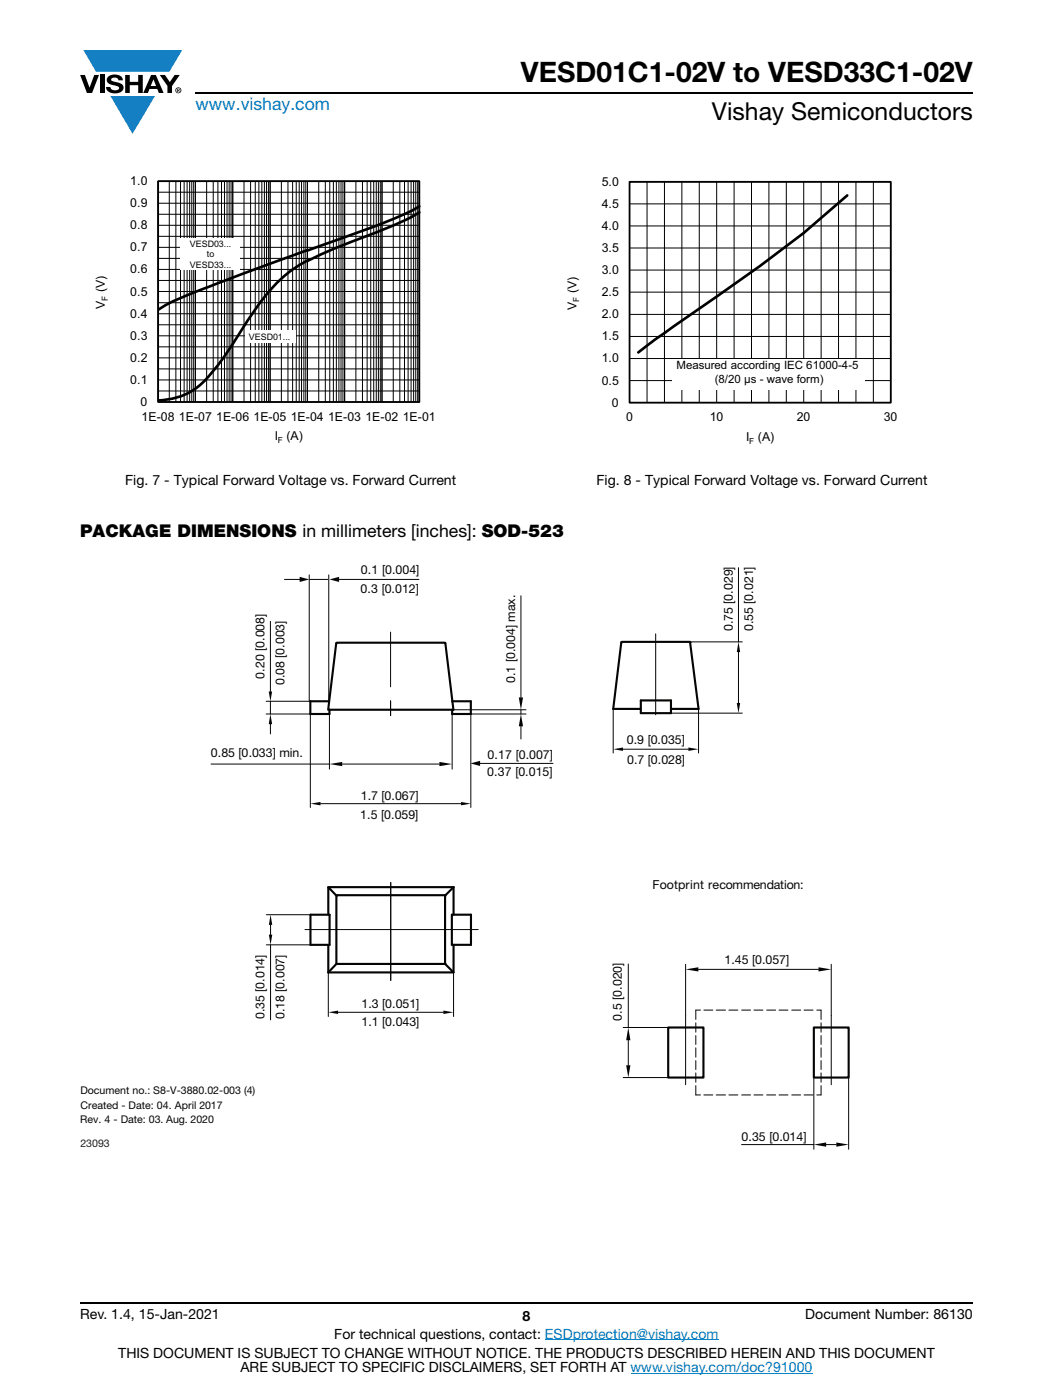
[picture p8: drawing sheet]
<svg xmlns="http://www.w3.org/2000/svg" width="210mm" height="279mm" viewBox="0 0 210 279" stroke-linecap="round" stroke-linejoin="round" font-family="sans-serif">
<g fill="#147fc3">
<path d="M16.6 10h19.7l-2.5 4.3h-1.2h-13.4z"/>
<path d="M22 19.2h8.9l-4.5 7.5z"/>
</g>
<g fill="#000">
<path d="M16 15h.9l1 2.5 .9-2.5h.9l-1.3 3.6h-1.1zM19.9 15h.9v3.6h-.9zM21.6 15.3a2.1 2.1 0 0 1 2.8 .3l.1 .4h-.9a.79 .79 0 0 0-.7-.5 .79 .79 0 0 0-.7 .4l.2 .3 1 .2a1.08 1.08 0 0 1 1.2 1 1.08 1.08 0 0 1-1.1 1.2 1.73 1.73 0 0 1-2.4-1.2h.9a.96 .96 0 0 0 .8 .6 .96 .96 0 0 0 1-.4 1.31 1.31 0 0 0-1.3-.6 1.03 1.03 0 0 1-1-.6 1.03 1.03 0 0 1 .1-1.1zM25 15h.9v1.3h1.7v-1.3h.9v3.6h-.9v-1.6h-1.7v1.6h-.9zM31.9 15h1l1 1.4 .9-1.4h1l-1.5 2.2v1.4h-.9v-1.4z"/>
<path d="M30.6 15.8l.5 1.4h-1zM30.1 15l-1.5 3.6h.9l.3-.8h1.6l.3 .8h.9l-1.5-3.6z"/>
<path d="M35.5 17.8h.2v.2h-.2zM35.3 17.7v.7h.2v-.3l.3 .3-.1-.3 .1-.2v-.2z"/>
<path d="M35.1 18a.46 .46 0 0 1 .9 0 .46 .46 0 0 1-.9 0zM35 18a.6 .6 0 0 0 1.2 0 .6 .6 0 0 0-1.2 0z"/>
</g>
<path d="M39 18.6h155M16 260h178" fill="none" stroke="#000" stroke-width=".36"/>
<path d="M108.7 267.4h34.6M125.8 274h36.2" fill="none" stroke="#007ec4" stroke-width=".2"/>
<g fill="none" stroke="#000" stroke-width=".2">
<path d="M31.5 38.4h52.1M31.5 36.2h52.1v44h-52.1zM33.8 36.2v44M35.1 36.2v44M36 36.2v44M36.7 36.2v44M37.3 36.2v44M37.8 36.2v44M38.2 36.2v44M38.6 36.2v44M39 36.2v44M41.2 36.2v44"/>
<path d="M42.5 36.2v44M43.5 36.2v44M44.2 36.2v44M44.8 36.2v44M45.3 36.2v44M45.7 36.2v44M46.1 36.2v44M46.4 36.2v44M48.7 36.2v44M50 36.2v44M50.9 36.2v44M51.6 36.2v44"/>
<path d="M52.2 36.2v44M52.7 36.2v44M53.1 36.2v44M53.5 36.2v44M53.9 36.2v44M56.1 36.2v44M57.4 36.2v44M58.4 36.2v44M59.1 36.2v44M59.7 36.2v44M60.1 36.2v44M60.6 36.2v44"/>
<path d="M61 36.2v44M61.3 36.2v44M63.6 36.2v44M64.9 36.2v44M65.8 36.2v44M66.5 36.2v44M67.1 36.2v44M67.6 36.2v44M68 36.2v44M68.4 36.2v44M68.7 36.2v44M71 36.2v44"/>
<path d="M72.3 36.2v44M73.2 36.2v44M73.9 36.2v44M74.5 36.2v44M75 36.2v44M75.5 36.2v44M75.8 36.2v44M76.2 36.2v44M78.4 36.2v44M79.7 36.2v44M80.7 36.2v44M81.4 36.2v44"/>
<path d="M82 36.2v44M82.5 36.2v44M82.9 36.2v44M83.3 36.2v44M31.5 56h52.1M31.5 51.6h52.1M31.5 47.2h52.1M31.5 42.8h52.1M31.5 58.2h52.1M31.5 53.8h52.1M31.5 49.4h52.1M31.5 45h52.1"/>
<path d="M31.5 40.6h52.1M31.5 78h52.1M31.5 73.6h52.1M31.5 69.2h52.1M31.5 64.8h52.1M31.5 60.4h52.1M31.5 75.8h52.1M31.5 71.4h52.1M31.5 67h52.1M31.5 62.6h52.1"/>
</g>
<path d="M31.5 36.2h52.1v44h-52.1z" fill="none" stroke="#000" stroke-width=".35"/>
<path d="M83.6 42.4a105.6 105.6 0 0 1-15.3 6.6l-7 3a29.3 29.3 0 0 0-10.8 10.3l-.8 1.2a108 108 0 0 1-7.7 11.2 13.2 13.2 0 0 1-10.5 5.2M83.6 41.2a100.2 100.2 0 0 1-15.3 6.3l-8.5 3-13.8 5a164.3 164.3 0 0 0-13 5.4l-1.5 1" fill="none" stroke="#000" stroke-width=".53"/>
<g fill="#fff">
<path d="M48.8 65.9h10.1v2.5h-10.1z"/>
<path d="M36 47.6h11.8v6.3h-11.8z"/>
</g>
<g fill="none" stroke="#000" stroke-width=".2">
<path d="M125.5 36.3h52.1v44.1h-52.1zM129 36.3v44.1M132.5 36.3v44.1M136 36.3v44.1M139.4 36.3v44.1M142.9 36.3v44.1M146.4 36.3v44.1M149.9 36.3v44.1M153.3 36.3v44.1M156.8 36.3v44.1M160.3 36.3v44.1M163.7 36.3v44.1"/>
<path d="M167.2 36.3v44.1M170.7 36.3v44.1M174.2 36.3v44.1M125.5 58.3h52.1M125.5 53.9h52.1M125.5 49.5h52.1M125.5 45.1h52.1M125.5 40.7h52.1M125.5 76h52.1M125.5 71.6h52.1M125.5 67.1h52.1M125.5 62.7h52.1"/>
</g>
<path d="M125.5 36.3h52.1v44.1h-52.1z" fill="none" stroke="#000" stroke-width=".35"/>
<path d="M168.9 39l-8.6 7.5a787.4 787.4 0 0 1-29.5 21.2l-3.5 2.6" fill="none" stroke="#000" stroke-width=".53"/>
<path d="M134.1 71.6h38.4v6.1h-38.4z" fill="#fff"/>
<path d="M133.2 205.1h7.1v9.9h-7.1zM162.3 205.1h6.9v9.9h-6.9z" fill="none" stroke="#040503" stroke-width=".42"/>
<path d="M125.3 192.4v12.7M124.3 215h8.9M124.3 205.1h8.9M125.3 207.6v5M136.7 202.7v13.8M165.8 202.7v13.8" fill="none" stroke="#040503" stroke-width=".2"/>
<g fill="#040503">
<path d="M124.9 212.6h.8l-.4 2.4z"/>
<path d="M125.3 205.1l.4 2.5h-.8z"/>
</g>
<path d="M136.7 192.4v10.3M139.3 193.5h23.9M165.8 192.4v10.3" fill="none" stroke="#040503" stroke-width=".2"/>
<g fill="#040503">
<path d="M136.7 193.5l2.6-.5v.9z"/>
<path d="M163.2 193l2.6 .5-2.6 .4z"/>
</g>
<path d="M162.3 215v14.4M169.2 215v14.4M147.9 228.4h14.4M164.7 228.4h2.1" fill="none" stroke="#040503" stroke-width=".2"/>
<g fill="#040503">
<path d="M166.8 228l2.4 .4-2.4 .5z"/>
<path d="M162.3 228.4l2.4-.4v.9z"/>
</g>
<g fill="none" stroke="#040503" stroke-width=".2">
<path d="M130.8 126.5v16.2M77.9 176.1v19.6M53.1 188.6h8.8M53.1 182.6h8.8M54 184.6v1.9M54 188.6v14.9M60.8 185.5h34.6M138.8 216.7v1.8h.9M138.8 204.1v1.9M138.8 206.7v1.7M138.8 209.1v1.9M138.8 211.7v1.7"/>
<path d="M138.8 214.1v1.9M139.7 201.6h-.9v1.9M140.4 218.5h1.7M140.4 201.6h1.7M142.8 218.5h1.9M142.8 201.6h1.9M145.4 218.5h1.7M145.4 201.6h1.7M147.9 218.5h1.8M147.9 201.6h1.8M150.4 218.5h1.7M150.4 201.6h1.7"/>
<path d="M152.9 218.5h1.8M152.9 201.6h1.8M155.3 218.5h1.8M155.3 201.6h1.8M157.9 218.5h1.8M157.9 201.6h1.8M160.3 218.5h1.8M160.3 201.6h1.8M162.9 201.6h.8v1.9M163.7 216.7v1.8h-.8M163.7 204.1v1.9M163.7 206.7v1.7"/>
<path d="M163.7 209.1v1.9M163.7 211.7v1.7M163.7 214.1v1.9"/>
</g>
<g fill="none" stroke="#040503" stroke-width=".42">
<path d="M123.9 128.2l-1.6 13.3h5.5M124 128.2h.1M124 128.1h13.6M127.8 139.8h6v2.5h-6zM137.7 128.2l1.6 13.3h-5.5M65.5 177h24.9M67.2 178.7h.1M67.2 178.7h21.6M88.8 178.7h.1M88.8 178.7v13.7l1.6 1.7h-24.9M90.4 177l-1.6 1.7M90.4 177v5.5"/>
<path d="M61.9 182.6h3.8v6h-3.8zM65.5 182.6v-5.6l1.6 1.7v13.7l-1.6 1.7M65.5 188.6v5.5M67.2 192.4h21.6M90.1 182.5h3.8v6.1h-3.8zM90.4 188.6v5.5"/>
</g>
<g fill="#040503">
<path d="M53.6 186.5h.7l-.3 2.1z"/>
<path d="M54 182.6l.3 2h-.7z"/>
</g>
<path d="M65.5 194.1v8.8M90.4 194.1v8.8M67.4 202h21" fill="none" stroke="#040503" stroke-width=".2"/>
<g fill="#040503">
<path d="M88.4 201.7l2 .3-2 .4z"/>
<path d="M65.5 202l1.9-.3v.7z"/>
</g>
<path d="M122.3 141.5v8.8M124.2 149.5h13.1M139.3 141.5v8.8" fill="none" stroke="#040503" stroke-width=".2"/>
<g fill="#040503">
<path d="M122.3 149.5l1.9-.3v.7z"/>
<path d="M137.3 149.2l2 .3-2 .4z"/>
</g>
<path d="M147.3 113.3v14.8M137.6 128.1h10.4M147.3 130.1v10.2M133.8 142.3h14.2" fill="none" stroke="#040503" stroke-width=".2"/>
<g fill="#040503">
<path d="M146.9 140.3h.7l-.3 2z"/>
<path d="M147.3 128.1l.3 2h-.7z"/>
</g>
<path d="M65.6 140h-3.7v2.5h3.8M67 128.4l-1.6 13.2h25l-1.7-13.2M67.1 128.4h.1M67.1 128.3h21.6M90.2 140h3.7v2.5h-3.7" fill="none" stroke="#040503" stroke-width=".42"/>
<path d="M53.1 140h8.8M53.9 124v14M53.9 140v2.5M77.9 126.1v11M77.9 139.9v2.9M53.1 142.5h8.8M53.9 144.5v2" fill="none" stroke="#040503" stroke-width=".2"/>
<g fill="#040503">
<path d="M53.9 142.5l.4 2h-.7z"/>
<path d="M53.6 138h.7l-.4 2z"/>
</g>
<path d="M61.9 142.5v18.6M93.9 142.5v18.6M63.9 160.4h28" fill="none" stroke="#040503" stroke-width=".2"/>
<g fill="#040503">
<path d="M61.9 160.4l2-.4v.7z"/>
<path d="M91.9 160l2 .4-2 .3z"/>
</g>
<path d="M65.7 141.6v.9M90.2 141.6v.9" fill="none" stroke="#040503" stroke-width=".42"/>
<path d="M103.9 118.9v20.3M90.4 141.6h14.5M93.9 142.5h11M103.9 141.6v.9M103.9 144.9v2.6" fill="none" stroke="#040503" stroke-width=".2"/>
<g fill="#040503">
<path d="M103.9 142.5l.4 2.4h-.8z"/>
<path d="M103.5 139.2h.8l-.4 2.4z"/>
</g>
<path d="M42.1 152.5h23.6M65.7 142.5v11M68.2 152.5h19.4M90.2 142.5v11" fill="none" stroke="#040503" stroke-width=".2"/>
<g fill="#040503">
<path d="M87.6 152.1l2.6 .4-2.6 .4z"/>
<path d="M65.7 152.5l2.5-.4v.8z"/>
</g>
<path d="M61.7 115.6h3.7M65.6 114.7v25.3M67.3 115.6h16.3" fill="none" stroke="#040503" stroke-width=".2"/>
<path d="M65.7 115.6l1.9-.5v1z" fill="#040503"/>
<path d="M56.7 115.6h3.4M61.7 114.7v25.3" fill="none" stroke="#040503" stroke-width=".2"/>
<path d="M59.8 115.1l1.9 .5-1.9 .5z" fill="#040503"/>
<path d="M95.4 152.4h14.9" fill="none" stroke="#040503" stroke-width=".2"/>
<path d="M93.8 152.4l1.9-.6v1.1z" fill="#040503"/>
<text font-size="5.6" x="103.9" y="16.4">VESD01C1-02V to VESD33C1-02V</text>
<text font-size="4.9" x="142" y="23.9">Vishay Semiconductors</text>
<text font-size="3.5" fill="#007ec4" x="39" y="22">www.vishay.com</text>
<text font-size="3.5" x="16" y="107.2">PACKAGE DIMENSIONS in millimeters [inches]: SOD-523</text>
<g font-size="2.8">
<text x="25" y="96.8">Fig. 7 - Typical Forward Voltage vs. Forward Current</text>
<text x="119" y="96.8">Fig. 8 - Typical Forward Voltage vs. Forward Current</text>
<text x="16" y="263.3">Rev. 1.4, 15-Jan-2021</text>
<text x="104.2" y="263.6">8</text>
<text x="160.6" y="263.3">Document Number: 86130</text>
<text x="66.7" y="267.1">For technical questions, contact: ESDprotection@vishay.com</text>
<text x="23.6" y="271">THIS DOCUMENT IS SUBJECT TO CHANGE WITHOUT NOTICE. THE PRODUCTS DESCRIBED HEREIN AND THIS DOCUMENT</text>
<text x="48" y="273.8">ARE SUBJECT TO SPECIFIC DISCLAIMERS, SET FORTH AT www.vishay.com/doc?91000</text>
</g>
<g font-size="2.5">
<text x="26" y="41.4">0.9</text>
<text x="26" y="36.9">1.0</text>
<text x="120" y="41.5">4.5</text>
<text x="120" y="37.1">5.0</text>
<text x="26" y="45.8">0.8</text>
<text x="120" y="45.9">4.0</text>
<text x="26" y="50.2">0.7</text>
<text x="120" y="50.3">3.5</text>
<text x="26" y="59">0.5</text>
<text x="26" y="54.6">0.6</text>
<text x="120" y="59.1">2.5</text>
<text x="120" y="54.7">3.0</text>
<text x="20.9" y="61.7" transform="rotate(-90 20.9 61.7)">V (V)</text>
<text x="26" y="63.4">0.4</text>
<text x="114.9" y="61.8" transform="rotate(-90 114.9 61.8)">V (V)</text>
<text x="120" y="63.5">2.0</text>
<text x="26" y="67.8">0.3</text>
<text x="120" y="67.9">1.5</text>
<text x="26" y="76.6">0.1</text>
<text x="26" y="72.2">0.2</text>
<text x="120" y="76.7">0.5</text>
<text x="120" y="72.3">1.0</text>
<text x="28" y="81">0</text>
<text x="28.2" y="84">1E-08 1E-07 1E-06 1E-05 1E-04 1E-03 1E-02 1E-01</text>
<text x="122" y="81.1">0</text>
<text x="54.8" y="87.9">I (A)</text>
<text x="124.9" y="84.1">0</text>
<text x="141.5" y="84.1">10</text>
<text x="148.8" y="88">I (A)</text>
<text x="158.9" y="84.1">20</text>
<text x="176.3" y="84.1">30</text>
</g>
<g font-size="2.5" fill="#040503">
<text x="71.9" y="118.4">0.3 [0.012]</text>
<text x="72" y="114.6">0.1 [0.004]</text>
<text x="146.1" y="126" transform="rotate(-90 146.1 126)">0.75 [0.029]</text>
<text x="150.2" y="126" transform="rotate(-90 150.2 126)">0.55 [0.021]</text>
<text x="52.7" y="135.4" transform="rotate(-90 52.7 135.4)">0.20 [0.008]</text>
<text x="56.7" y="136.8" transform="rotate(-90 56.7 136.8)">0.08 [0.003]</text>
<text x="102.7" y="136.3" transform="rotate(-90 102.7 136.3)">0.1 [0.004] max.</text>
<text x="125" y="148.4">0.9 [0.035]</text>
<text x="42.1" y="151.2">0.85 [0.033] min.</text>
<text x="97.1" y="154.9">0.37 [0.015]</text>
<text x="97.2" y="151.4">0.17 [0.007]</text>
<text x="125" y="152.4">0.7 [0.028]</text>
<text x="71.9" y="159.6">1.7 [0.067]</text>
<text x="71.8" y="163.5">1.5 [0.059]</text>
<text x="130.1" y="177.5">Footprint recommendation:</text>
<text x="144.5" y="192.3">1.45 [0.057]</text>
<text x="52.7" y="203.5" transform="rotate(-90 52.7 203.5)">0.35 [0.014]</text>
<text x="56.7" y="203.5" transform="rotate(-90 56.7 203.5)">0.18 [0.007]</text>
<text x="72.1" y="201.2">1.3 [0.051]</text>
<text x="124" y="203.7" transform="rotate(-90 124 203.7)">0.5 [0.020]</text>
<text x="72.1" y="204.8">1.1 [0.043]</text>
<text x="147.9" y="227.6">0.35 [0.014]</text>
</g>
<g font-size="2.3">
<text x="134.9" y="73.7">Measured according IEC 61000-4-5</text>
<text x="142.5" y="76.4">(8/20 µs - wave form)</text>
</g>
<g font-size="2.1" fill="#040503">
<text x="16" y="218.2">Document no.: S8-V-3880.02-003 (4)</text>
<text x="16.1" y="221.2">Created - Date: 04. April 2017</text>
<text x="16" y="224.1">Rev. 4 - Date: 03. Aug. 2020</text>
</g>
<text font-size="2.1" fill="#201d1e" x="16" y="229">23093</text>
<g font-size="1.8">
<text x="37.9" y="49.3">VESD03...</text>
<text x="37.9" y="53.4">VESD33...</text>
<text x="41.2" y="51.4">to</text>
<text x="49.6" y="67.8">VESD01...</text>
</g>
<g font-size="1.7">
<text x="21.5" y="60" transform="rotate(-90 21.5 60)">F</text>
<text x="115.5" y="60.2" transform="rotate(-90 115.5 60.2)">F</text>
<text x="55.4" y="88.5">F</text>
<text x="149.4" y="88.6">F</text>
</g>
</svg>
